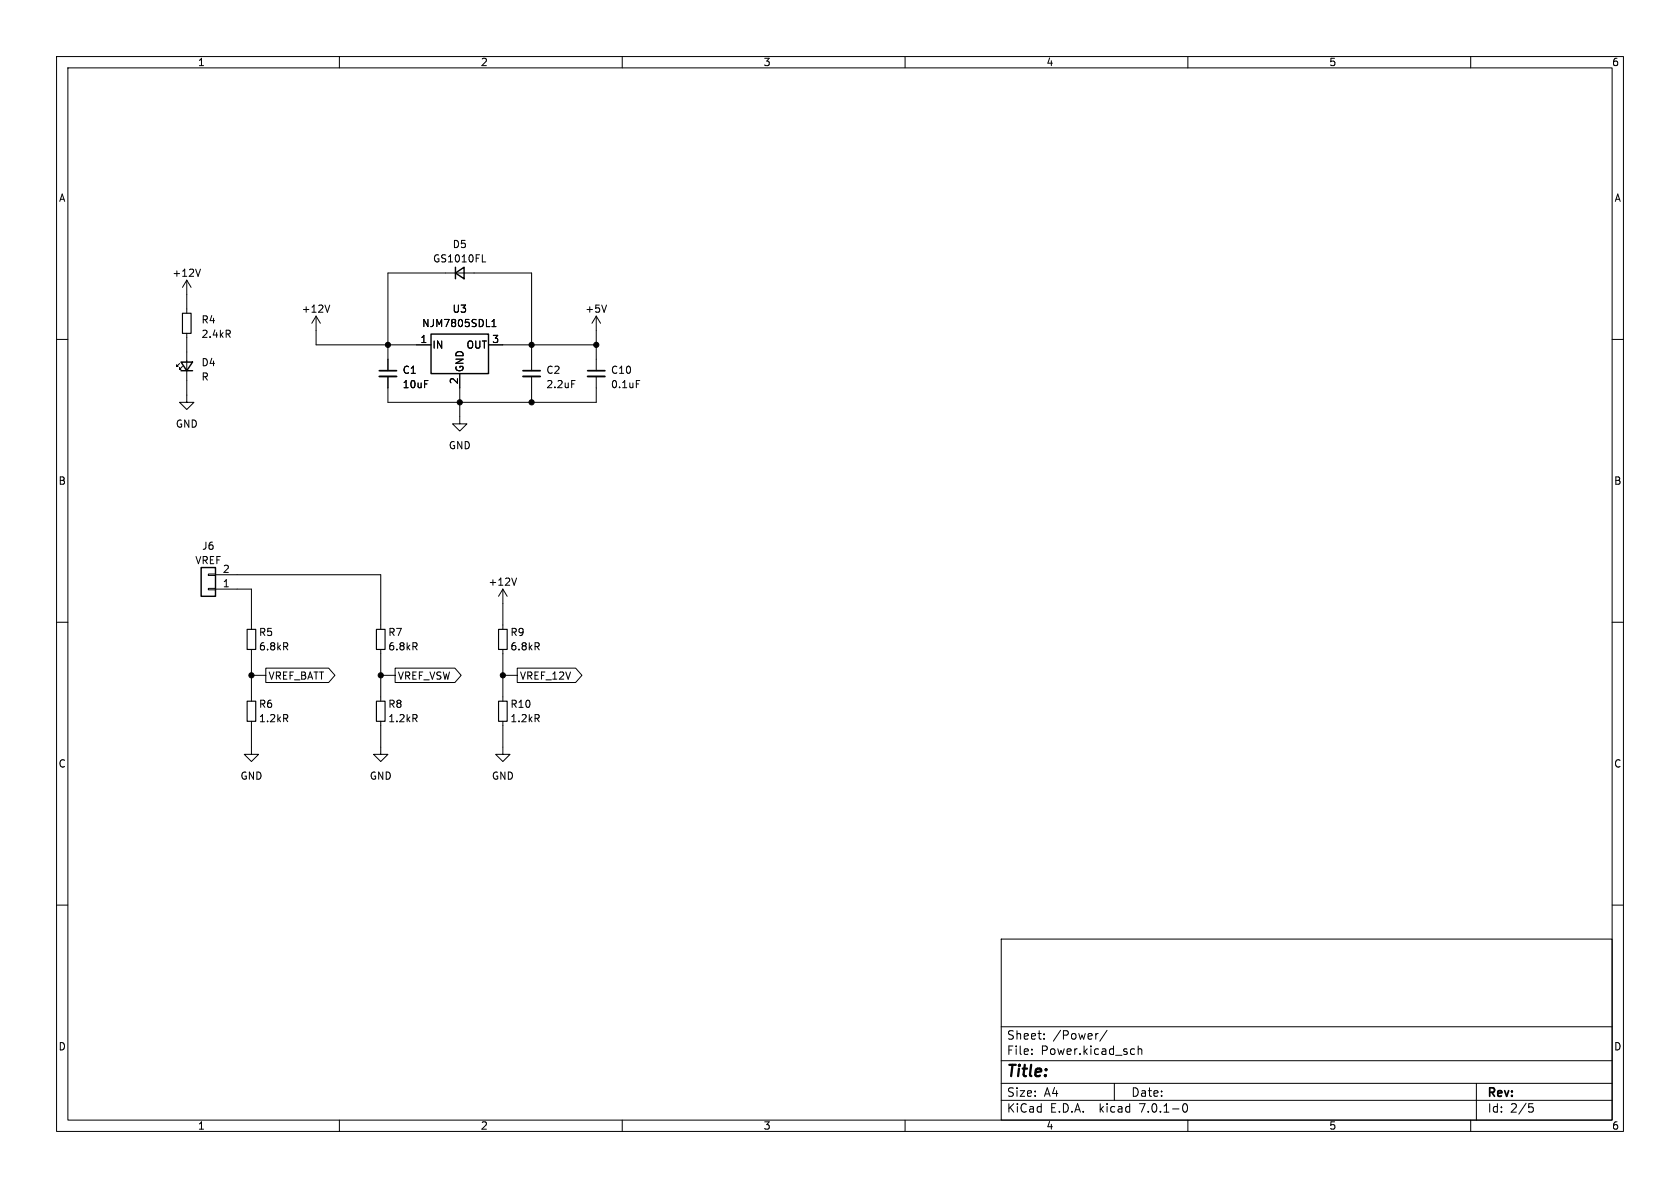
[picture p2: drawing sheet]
<svg xmlns="http://www.w3.org/2000/svg" width="297mm" height="210mm" viewBox="0 0 297 210" stroke-linecap="round" stroke-linejoin="round" font-family="sans-serif">
<g fill="none" stroke="#000" stroke-width=".18">
<path d="M10 10h277v190h-277zM12 12h273v186h-273zM60 10v2M110 10v2M160 10v2M210 10v2M260 10v2M10 60h2M33 58.9v12.2h1.3l-1.3 1.3-1.3-1.3h1.3M33 49.5l-.7 1.3M33 49.5v5.9M33 49.5l.8 1.3"/>
<path d="M35.4 47.6l-.4 1.2M55.9 55.9v5.1h20.3M55.9 55.9l.7 1.3M55.9 55.9l-.8 1.3M58.3 53.9l-.4 1.3M85.3 46.3h.6M87 57.7h.7M87 56.8l.3-.3v1.2M105.4 55.9l-.8 1.3M105.4 55.9v9.6M105.4 55.9l.8 1.3M107.2 53.9l-.4 1.3"/>
<path d="M285 60h2M31.7 64.3l-.5 .5v-.3v.3h.3M32.3 64.8l-.6 .5v-.3v.3h.3M68.6 65.5v-17.2h25.4v17.2M68.6 66.5v4.6h36.8v-4.6M81.3 66v8.9h1.2l-1.2 1.3-1.3-1.3h1.3M86.4 61h19M94 66.5v4.6M101.1 67.3h.6M112.5 67.3h.6M10 110h2M36.8 101.5h1.3v.2h-1.3z"/>
<path d="M36.8 104h1.3v.3h-1.3zM38.1 101.6h29.2v9.7M38.1 104.1h6.3v7.2M44.4 114.8v9.2M44.4 119.4h2.6M47 118.1h11.1l1.1 1.3-1.1 1.3h-11.1zM67.3 114.8v9.2M67.3 119.4h2.5M69.8 118.1h10.6l1.1 1.3-1.1 1.3h-10.6zM88.9 104.1l-.8 1.3M88.9 104.1v7.2M88.9 114.8v9.2"/>
<path d="M88.9 104.1l.8 1.3M88.9 119.4h2.5M91.3 102.2l-.4 1.3M91.4 118.1h10.4l1.1 1.3-1.1 1.3h-10.4zM285 110h2M44.4 127.5v5.9h-1.2l1.2 1.2 1.3-1.2h-1.3M67.3 127.5v5.9h-1.3l1.3 1.2 1.3-1.2h-1.3M88.9 127.5v5.9h-1.3l1.3 1.2 1.3-1.2h-1.3M10 160h2M285 160h2M177 166h108v32h-108zM60 198v2"/>
<path d="M110 198v2M160 198v2M177 194.5h108M177 191.5h108M177 187.5h108M177 181.5h108M182.4 186.3v.1M182.4 185.5v.1M184.6 183.6v.1M184.6 182.8v.1M194 182.7h.1M195.7 182.1l-1.3 2"/>
<path d="M197 191.5v3M200.1 185.4l.5 .1M200.6 186.3l-.5 .1M201.2 185.5l.2-.1 .4 .1 .1 .9M201.2 184.9v1.5M209.2 195.2l.2-.1a.81 .81 0 0 1 .6 .6 .81 .81 0 0 1-.3 .8l-.1 .1a.81 .81 0 0 1-.4-1.4zM210 198v2M260 198v2M261 191.5v6.5M270.3 195.1h.7M270.4 195.7h.4l.3 .3-.2 .5-.5 .1"/>
</g>
<path d="M32.3 55.4h1.5v3.5h-1.5zM43.7 111.3h1.5v3.5h-1.5zM66.5 111.3h1.6v3.5h-1.6zM88.1 111.3h1.6v3.5h-1.6zM43.7 124h1.5v3.5h-1.5zM66.5 124h1.6v3.5h-1.6zM88.1 124h1.6v3.5h-1.6z" fill="none" stroke="#000" stroke-width=".2"/>
<path d="M76.2 59.1h10.2v6.9h-10.2zM80.5 48.3l1.5-1.1v2.1zM80.5 47.2v2.1M32 64h2l-1 1.5zM32 65.5h2M35.6 100.3h2.5v5.1h-2.5z" fill="none" stroke="#000" stroke-width=".25"/>
<path d="M67.1 66.5h3M92.5 66.5h3M103.9 66.5h3" fill="none" stroke="#000" stroke-width=".33"/>
<path d="M67.1 65.5h3M92.5 65.5h3M103.9 65.5h3" fill="none" stroke="#000" stroke-width=".3"/>
<g fill="#000" stroke="#000" stroke-width=".18">
<circle cx="68.6" cy="61" r=".46"/>
<circle cx="81.3" cy="71.1" r=".46"/>
<circle cx="94" cy="61" r=".46"/>
<circle cx="94" cy="71.1" r=".46"/>
<circle cx="105.4" cy="61" r=".46"/>
<circle cx="44.4" cy="119.4" r=".46"/>
<circle cx="67.3" cy="119.4" r=".46"/>
<circle cx="88.9" cy="119.4" r=".46"/>
</g>
<text font-size="2.8" x="178" y="190.8">Title:</text>
<g font-size="2.1">
<text x="178" y="183.9">Sheet:</text>
<text x="186.2" y="183.9">/Power/</text>
<text x="178" y="186.6">File:</text>
<text x="184" y="186.6">Power.kicad_sch</text>
<text x="178" y="196.8">KiCad</text>
<text x="178" y="194">Size:</text>
<text x="184.6" y="194">A4</text>
<text x="185.7" y="196.8">E.D.A.</text>
<text x="194.4" y="196.8">kicad</text>
<text x="200" y="194">Date:</text>
<text x="201.5" y="196.8">7.0.1-0</text>
<text x="263" y="194.2">Rev:</text>
<text x="263" y="196.8">Id:</text>
<text x="267" y="196.8">2/5</text>
</g>
<g font-size="1.8">
<text x="35" y="11.8">1</text>
<text x="85" y="11.8">2</text>
<text x="135" y="11.8">3</text>
<text x="185" y="11.8">4</text>
<text x="235" y="11.8">5</text>
<text x="285" y="11.8">6</text>
<text x="10.4" y="35.8">A</text>
<text x="285.4" y="35.8">A</text>
<text x="76.5" y="46.5">GS1010FL</text>
<text x="80" y="44">D5</text>
<text x="30.4" y="49.1">+12V</text>
<text x="35.6" y="57.3">R4</text>
<text x="35.6" y="59.9">2.4kR</text>
<text x="53.3" y="55.4">+12V</text>
<text x="74.6" y="58">NJM7805SDL1</text>
<text x="79.9" y="55.4">U3</text>
<text x="103.4" y="55.4">+5V</text>
<text x="35.6" y="64.9">D4</text>
<text x="74.3" y="60.7">1</text>
<text x="76.5" y="61.8">IN</text>
<text x="82.1" y="65.8" transform="rotate(-90 82.1 65.8)">GND</text>
<text x="82.4" y="61.8">OUT</text>
<text x="87" y="60.7">3</text>
<text x="35.6" y="67.4">R</text>
<text x="71.1" y="66.2">C1</text>
<text x="71.1" y="68.8">10uF</text>
<text x="81" y="68" transform="rotate(-90 81 68)">2</text>
<text x="96.5" y="66.2">C2</text>
<text x="96.5" y="68.8">2.2uF</text>
<text x="108" y="66.2">C10</text>
<text x="108" y="68.8">0.1uF</text>
<text x="31" y="75.8">GND</text>
<text x="79.3" y="79.6">GND</text>
<text x="10.3" y="85.8">B</text>
<text x="285.3" y="85.8">B</text>
<text x="34.5" y="99.9">VREF</text>
<text x="35.7" y="97.3">J6</text>
<text x="39.3" y="101.3">2</text>
<text x="39.3" y="103.9">1</text>
<text x="86.3" y="103.7">+12V</text>
<text x="45.7" y="112.6">R5</text>
<text x="68.6" y="112.6">R7</text>
<text x="90.2" y="112.6">R9</text>
<text x="45.7" y="115.1">6.8kR</text>
<text x="68.6" y="115.1">6.8kR</text>
<text x="90.2" y="115.1">6.8kR</text>
<text x="45.7" y="125.3">R6</text>
<text x="47.5" y="120.3">VREF_BATT</text>
<text x="68.6" y="125.3">R8</text>
<text x="70.3" y="120.3">VREF_VSW</text>
<text x="90.2" y="125.3">R10</text>
<text x="91.9" y="120.3">VREF_12V</text>
<text x="45.7" y="127.8">1.2kR</text>
<text x="68.6" y="127.8">1.2kR</text>
<text x="90.2" y="127.8">1.2kR</text>
<text x="10.3" y="135.8">C</text>
<text x="42.5" y="138">GND</text>
<text x="65.3" y="138">GND</text>
<text x="86.9" y="138">GND</text>
<text x="285.3" y="135.8">C</text>
<text x="10.3" y="185.8">D</text>
<text x="285.3" y="185.8">D</text>
<text x="35" y="199.8">1</text>
<text x="85" y="199.8">2</text>
<text x="135" y="199.8">3</text>
<text x="185" y="199.8">4</text>
<text x="235" y="199.8">5</text>
<text x="285" y="199.8">6</text>
</g>
</svg>
